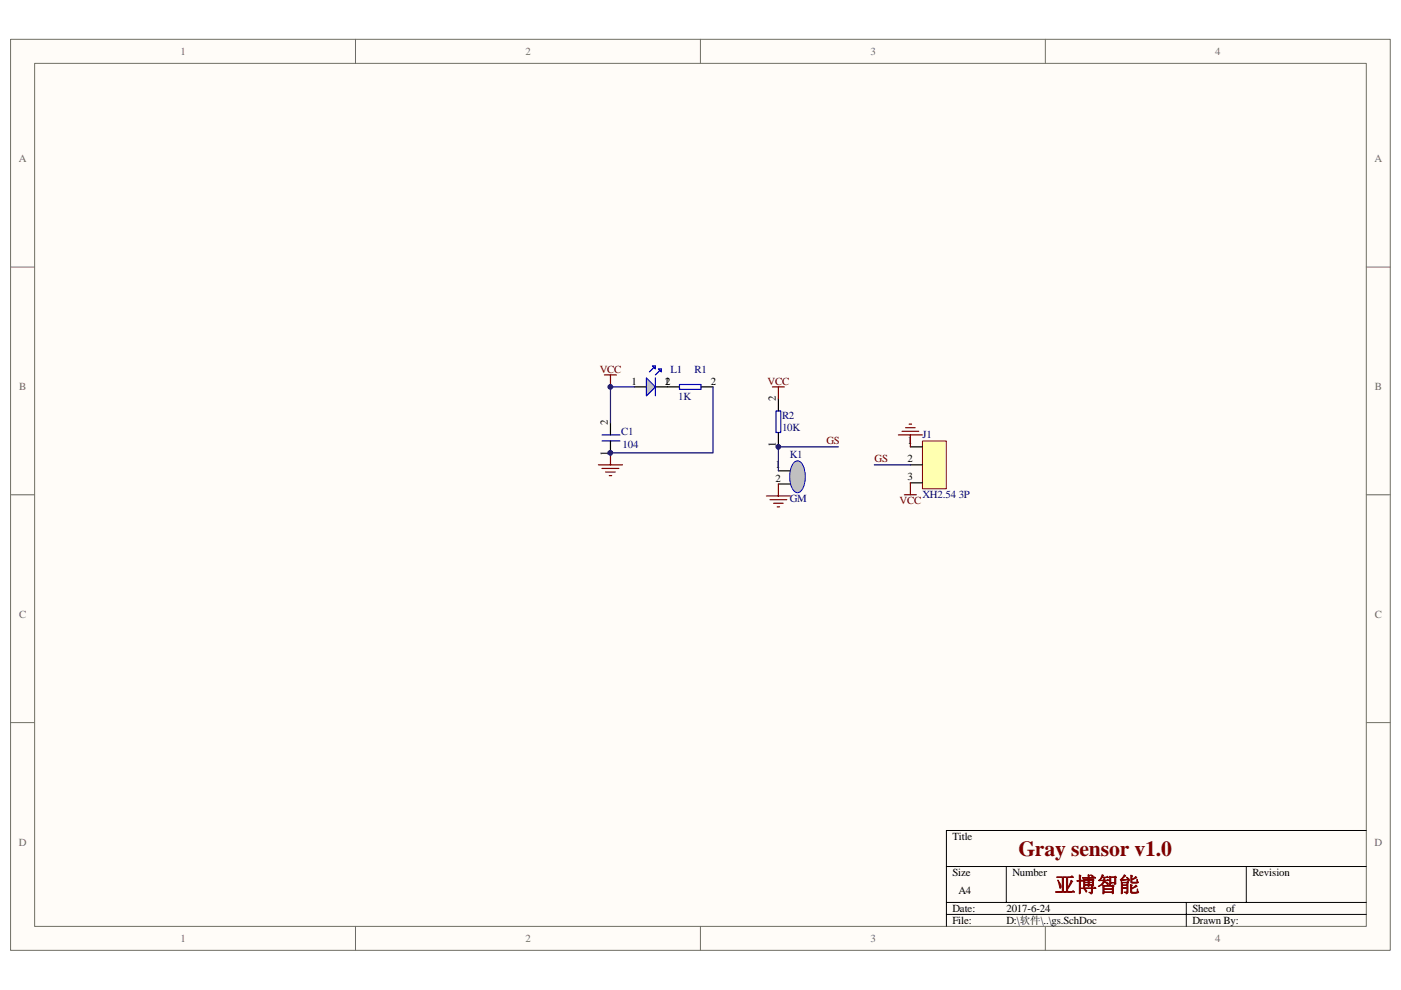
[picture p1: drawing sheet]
<svg xmlns="http://www.w3.org/2000/svg" width="297mm" height="210mm" viewBox="0 0 297 210" stroke-linecap="round" stroke-linejoin="round" font-family="sans-serif">
<path d="M2.3 8.4h292.5v193.2h-292.5z" fill="#fffcf8"/>
<path d="M2.2 8.3h292.6v193.3h-292.6z" fill="none" stroke="#706f64" stroke-width=".21"/>
<path d="M7.4 13.5h282.3v183h-282.3z" fill="#fffcf8"/>
<g fill="none" stroke="#706f64" stroke-width=".21">
<path d="M7.3 13.4h282.4v183.1h-282.4zM75.4 8.3v5.1M148.5 8.3v5.1M221.6 8.3v5.1M2.2 56.6h5.1M289.7 56.6h5.1M2.2 104.9h5.1M289.7 104.9h5.1M2.2 153.3h5.1M289.7 153.3h5.1M75.4 196.5v5.1M148.5 196.5v5.1"/>
<path d="M221.6 196.5v5.1"/>
</g>
<path d="M289.7 176.1h-89v20.4M200.7 183.8h89M200.7 191.4h89M200.7 194h89M213.4 183.8v7.6M251.5 191.4v5.1M264.2 183.8v7.6" fill="none" stroke="#000" stroke-width=".21"/>
<path d="M137.1 80.2l1.9 1.9-1.9 1.9z" fill="#c0c0c0" stroke="#00f" stroke-width=".25"/>
<path d="M134.5 82.1h2.6M139 82.1h2.5" fill="none" stroke="#000" stroke-width=".25"/>
<path d="M139 77.6l-1.3 1.3M140.2 78.3l-1.2 1.2M139 80.2v3.8" fill="none" stroke="#00f" stroke-width=".25"/>
<g fill="#c0c0c0" stroke="#00f" stroke-width=".25">
<path d="M138.3 77.6h.7v.7z"/>
<path d="M139.6 78.3h.6v.6z"/>
</g>
<path d="M168.4 98.1a1.04 1.04 0 0 1 1.7 .4 5.6 5.6 0 0 1-.3 5.7 1.05 1.05 0 0 1-1.8-.4 5.6 5.6 0 0 1 .4-5.7z" fill-rule="evenodd" fill="#c0c0c0" stroke="#00f" stroke-width=".21"/>
<path d="M129.4 89.7v2.5M129.4 93.5v2.6M141.5 82.1h2.6M148.6 82.1h2.6M165 99.9h2.6M165 84.6v2.6M165 91.7v2.6M165 102.7h2.6" fill="none" stroke="#000" stroke-width=".25"/>
<g fill="none" stroke="#800000" stroke-width=".25">
<path d="M128.1 79.5h2.6M129.4 79.5v2.6M126.9 98.6h5.1M127.6 99.4h3.6M129.4 96.1v2.5M163.8 82.1h2.5M165 82.1v2.5M128.4 100.1h2M129.2 100.9h.5M162.5 105.2h5.1M163.3 106h3.5M164 106.7h2"/>
<path d="M164.8 107.5h.5M165 102.7v2.5"/>
</g>
<path d="M127.6 93.5h3.9M127.6 92.2h3.9M144.1 81.6h4.5v1h-4.5zM164.5 87.2h1v4.5h-1z" fill="none" stroke="#00f" stroke-width=".25"/>
<path d="M134.5 82.1h-5.1v7.6M151.2 82.1v14h-21.8M165 94.3v5.6" fill="none" stroke="#000080" stroke-width=".25"/>
<path d="M195.6 93.6h5v10.1h-5z" fill="#ffffb0"/>
<path d="M195.6 93.5h5v10.2h-5z" fill="none" stroke="#800000" stroke-width=".21"/>
<path d="M193 94.8h2.6M193 98.6h2.6M193 102.4h2.6" fill="none" stroke="#000" stroke-width=".25"/>
<path d="M190.5 92.2h5.1M191.2 91.5h3.6M192 90.7h2M192.8 90h.5M193 92.2v2.6M191.7 104.9h2.6M193 102.4v2.5" fill="none" stroke="#800000" stroke-width=".25"/>
<path d="M165 94.8h12.8M185.4 98.6h7.6" fill="none" stroke="#000080" stroke-width=".25"/>
<g fill="#000080" stroke="#000080" stroke-width=".21">
<circle cx="129.4" cy="96" r=".5"/>
<circle cx="129.4" cy="82.1" r=".5"/>
<circle cx="165" cy="94.8" r=".5"/>
</g>
<text font-size="4.6" fill="#800000" x="215.9" y="181.5">Gray sensor v1.0</text>
<text font-size="4.5" fill="#800000" x="223.6" y="189.2">亚博智能</text>
<g font-size="2.3" fill="#706f64">
<text x="38.3" y="11.6">1</text>
<text x="111.4" y="11.6">2</text>
<text x="184.5" y="11.6">3</text>
<text x="257.7" y="11.6">4</text>
<text x="4" y="34.5">A</text>
<text x="291.4" y="34.5">A</text>
<text x="4" y="82.8">B</text>
<text x="291.5" y="82.8">B</text>
<text x="4" y="131.1">C</text>
<text x="291.5" y="131.1">C</text>
<text x="4" y="179.4">D</text>
<text x="291.4" y="179.4">D</text>
<text x="38.3" y="199.8">1</text>
<text x="111.4" y="199.8">2</text>
<text x="184.5" y="199.8">3</text>
<text x="257.7" y="199.8">4</text>
</g>
<g font-size="2.3" fill="#800000">
<text x="127.1" y="79">VCC</text>
<text x="162.7" y="81.6">VCC</text>
<text x="175.2" y="94.3">GS</text>
<text x="185.4" y="98.1">GS</text>
<text x="190.7" y="106.9">VCC</text>
</g>
<g font-size="2.3">
<text x="133.9" y="81.6">1</text>
<text x="140.9" y="81.6">1</text>
<text x="141" y="81.6">2</text>
<text x="150.7" y="81.6">2</text>
<text x="164.5" y="85.1" transform="rotate(-90 164.5 85.1)">2</text>
<text x="128.9" y="90.2" transform="rotate(-90 128.9 90.2)">2</text>
<text x="164.5" y="94.9" transform="rotate(-90 164.5 94.9)">1</text>
<text x="192.4" y="94.3">1</text>
<text x="128.9" y="96.7" transform="rotate(-90 128.9 96.7)">1</text>
<text x="164.4" y="99.4">1</text>
<text x="192.4" y="98.1">2</text>
<text x="192.4" y="101.9">3</text>
<text x="164.4" y="102.2">2</text>
<text x="201.9" y="178.1">Title</text>
<text x="201.9" y="185.8">Size</text>
<text x="214.6" y="185.8">Number</text>
<text x="265.5" y="185.8">Revision</text>
<text x="203.2" y="189.6">A4</text>
<text x="201.9" y="193.4">Date:</text>
<text x="201.9" y="195.9">File:</text>
<text x="213.4" y="193.4">2017-6-24</text>
<text x="213.4" y="195.9">D:\软件\..\gs.SchDoc</text>
<text x="252.8" y="195.9">Drawn By:</text>
<text x="252.8" y="193.4">Sheet</text>
<text x="259.9" y="193.4">of</text>
</g>
<g font-size="2.3" fill="#000080">
<text x="142.2" y="79">L1</text>
<text x="147.2" y="79">R1</text>
<text x="143.8" y="84.9">1K</text>
<text x="165.8" y="88.9">R2</text>
<text x="131.7" y="92.2">C1</text>
<text x="132" y="95">104</text>
<text x="165.8" y="91.5">10K</text>
<text x="195.6" y="93">J1</text>
<text x="167.4" y="97.2">K1</text>
<text x="167.4" y="106.6">GM</text>
<text x="195.6" y="105.7">XH2.54 3P</text>
</g>
</svg>
